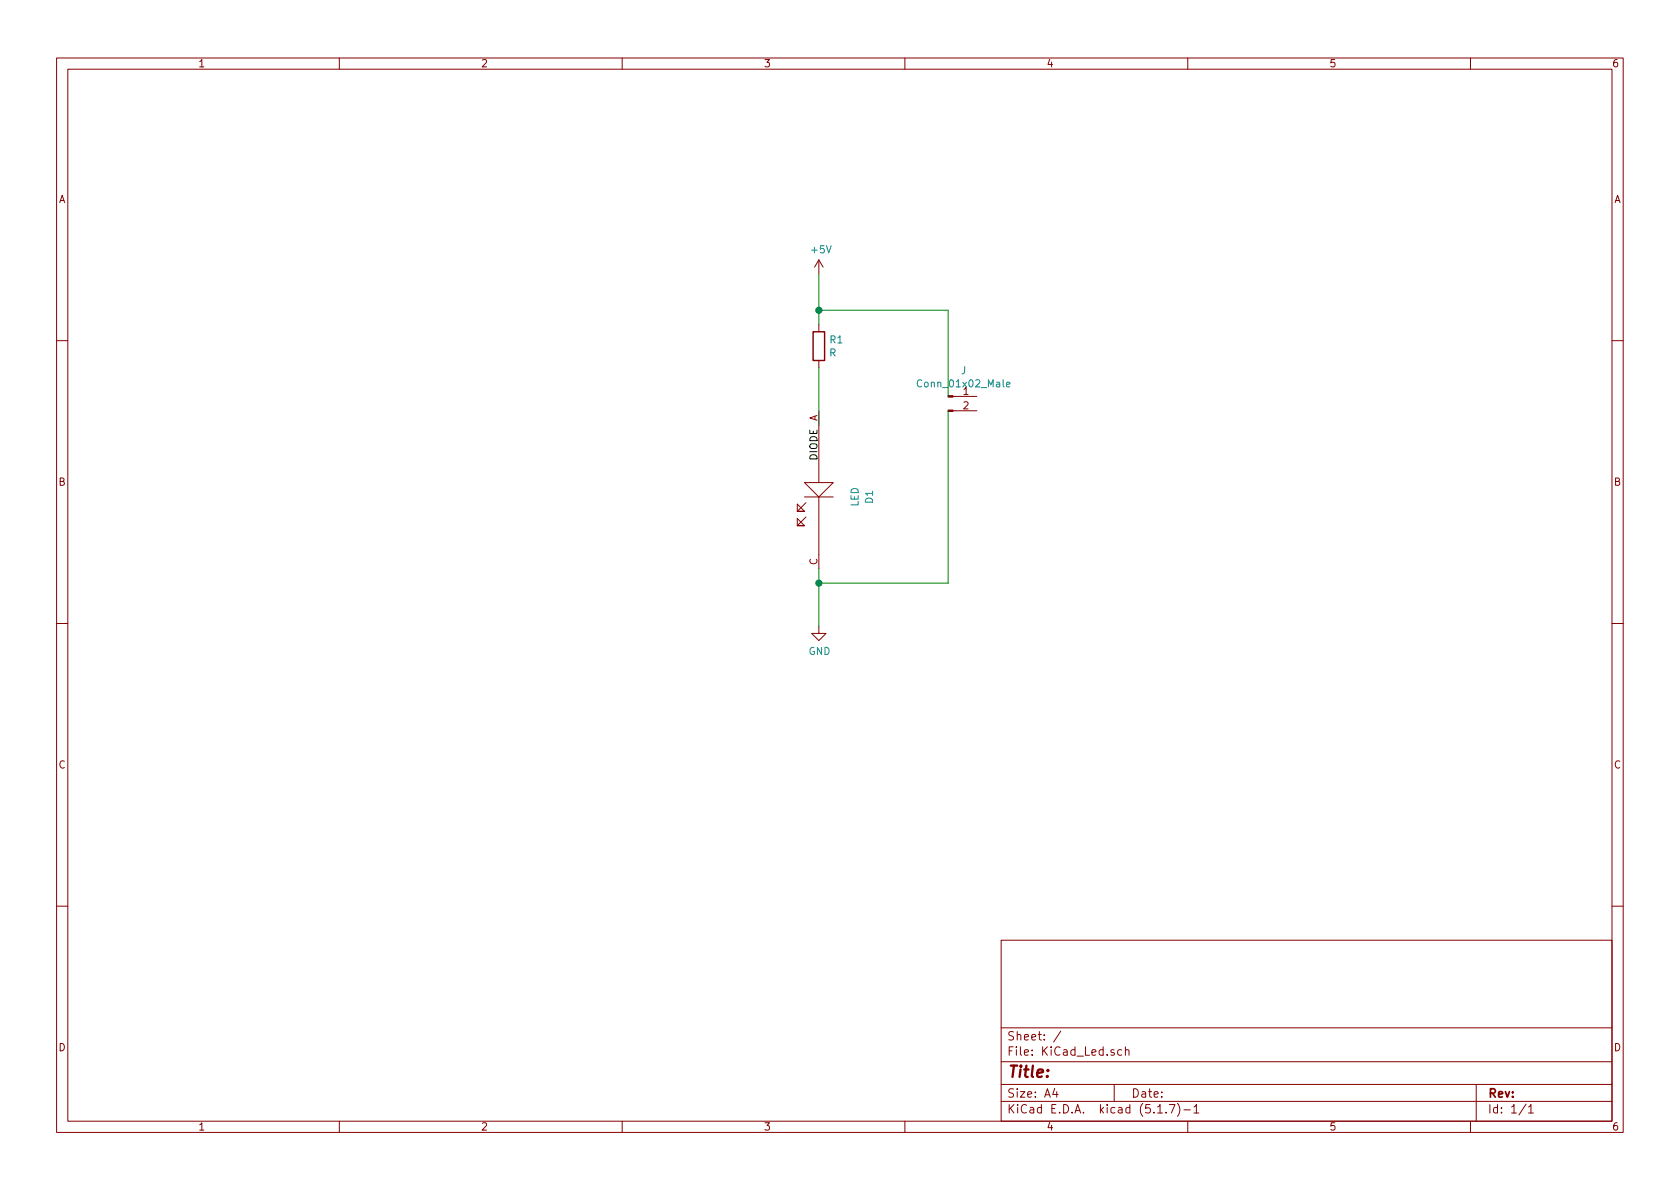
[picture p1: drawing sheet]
<svg xmlns="http://www.w3.org/2000/svg" width="297mm" height="210mm" viewBox="0 0 297 210" stroke-linecap="round" stroke-linejoin="round" font-family="sans-serif">
<g fill="none" stroke="#840000" stroke-width=".18">
<path d="M10 10.3h277v189.9h-277zM12 12.2h273v186.1h-273zM60 10.3v1.9M110 10.3v1.9M160 10.3v1.9M210 10.3v1.9M260 10.3v1.9M144.8 46v2.5M144.8 57.4v1.3M144.8 46l-.8 1.2M144.8 46l.7 1.2M10 60.2h2"/>
<path d="M144.8 63.7v1.3M144.8 72.6v12.7M168.5 72.6h4.2M168.5 70.1h4.2M285 60.2h2M141 93h1.2h-1.2M141 90.4h1.2h-1.2M141 93v-1.3l1.2 1.3M141 90.4v-1.3l1.2 1.3M142.2 85.3h5.1l-2.5 2.6zM142.2 87.9h5.1M142.5 91.4l-1.5 1.6"/>
<path d="M142.5 88.9l-1.5 1.5M144.8 87.9v12.7M10 110.3h2M144.8 110.7v1.3h1.2l-1.2 1.3-1.3-1.3h1.3M285 110.3h2M10 160.2h2M177 166.3h108v32h-108zM285 160.2h2M60 198.3v1.9M110 198.3v1.9M160 198.3v1.9M177 194.8h108"/>
<path d="M177 191.8h108M177 187.8h108M177 181.8h108M186.5 192.5l-.4 1h1M186.8 193v1M187.6 182.3l-1.3 2M197 191.8v3M198.3 185.7l-.4-.1-.3 .3 .1 .6 .2 .1 .4-.1M199 185.7l.2-.1 .3 .1 .1 .9M199 185.1v1.5M204.7 196.8h.8M206.2 196.7v.1"/>
<path d="M206.8 195.3h.9l-.6 1.5M208.2 195.1a1.71 1.71 0 0 1 0 2.3M209.3 196.3h1.2M210 198.3v1.9M211.1 195.8l.4-.5v1.5M211.1 196.8h.9M260 198.3v1.9M261 191.8v6.5M269.8 195.2l-1.2 2M270.3 195.8l.4-.5v1.5M270.3 196.8h.8"/>
</g>
<path d="M143.8 58.7h2v5h-2z" fill="none" stroke="#840000" stroke-width=".25"/>
<g fill="#840000" stroke="#840000" stroke-width=".18">
<path d="M167.6 72.5h.9v.3h-.9z"/>
<path d="M167.6 70h.9v.2h-.9z"/>
</g>
<path d="M178 68l.6-.1-.1-.3h-.4l-.1 .2v.6h.5" fill="none" stroke="#008484" stroke-width=".18"/>
<path d="M144.8 48.5v8.9M144.8 54.9h22.8v15.2M144.8 65v10.2M167.6 72.6v30.5h-22.8M144.8 100.6v10.1" fill="none" stroke="#008400" stroke-width=".18"/>
<g fill="#008400" stroke="#008400" stroke-width=".25">
<circle cx="144.8" cy="103.1" r=".51"/>
<circle cx="144.8" cy="54.9" r=".51"/>
</g>
<text font-size="2.8" fill="#840000" x="178" y="190.5">Title:</text>
<g font-size="2.1" fill="#840000">
<text x="178" y="184">Sheet: /</text>
<text x="178" y="186.7">File: KiCad_Led.sch</text>
<text x="178" y="196.9">KiCad E.D.A. kicad (5.1.7)-1</text>
<text x="178" y="194.1">Size: A4</text>
<text x="200" y="194.1">Date:</text>
<text x="263" y="194.1">Rev:</text>
<text x="263" y="196.9">Id: 1/1</text>
</g>
<g font-size="1.8" fill="#840000">
<text x="35" y="11.9">1</text>
<text x="85" y="11.9">2</text>
<text x="135" y="11.9">3</text>
<text x="185" y="11.9">4</text>
<text x="235" y="11.9">5</text>
<text x="285" y="11.9">6</text>
<text x="10.4" y="35.9">A</text>
<text x="285.4" y="35.9">A</text>
<text x="170.3" y="69.8">1</text>
<text x="144.5" y="74.5" transform="rotate(-90 144.5 74.5)">A</text>
<text x="170.3" y="72.4">2</text>
<text x="10.4" y="85.9">B</text>
<text x="285.4" y="85.9">B</text>
<text x="144.5" y="99.9" transform="rotate(-90 144.5 99.9)">C</text>
<text x="10.4" y="135.9">C</text>
<text x="285.4" y="135.9">C</text>
<text x="10.4" y="185.9">D</text>
<text x="285.4" y="185.9">D</text>
<text x="35" y="199.9">1</text>
<text x="85" y="199.9">2</text>
<text x="135" y="199.9">3</text>
<text x="185" y="199.9">4</text>
<text x="235" y="199.9">5</text>
<text x="285" y="199.9">6</text>
</g>
<g font-size="1.8" fill="#008484">
<text x="143.6" y="44.8">+5V</text>
<text x="146.6" y="63">R</text>
<text x="146.8" y="60.7">R1</text>
<text x="162.7" y="68.5">Conn_01x02_Male</text>
<text x="169.9" y="66.2">J</text>
<text x="151.8" y="89.6" transform="rotate(-90 151.8 89.6)">LED</text>
<text x="154.4" y="89" transform="rotate(-90 154.4 89)">D1</text>
<text x="143" y="115.8">GND</text>
</g>
<text font-size="1.8" x="144.5" y="81.5" transform="rotate(-90 144.5 81.5)">DIODE</text>
</svg>
